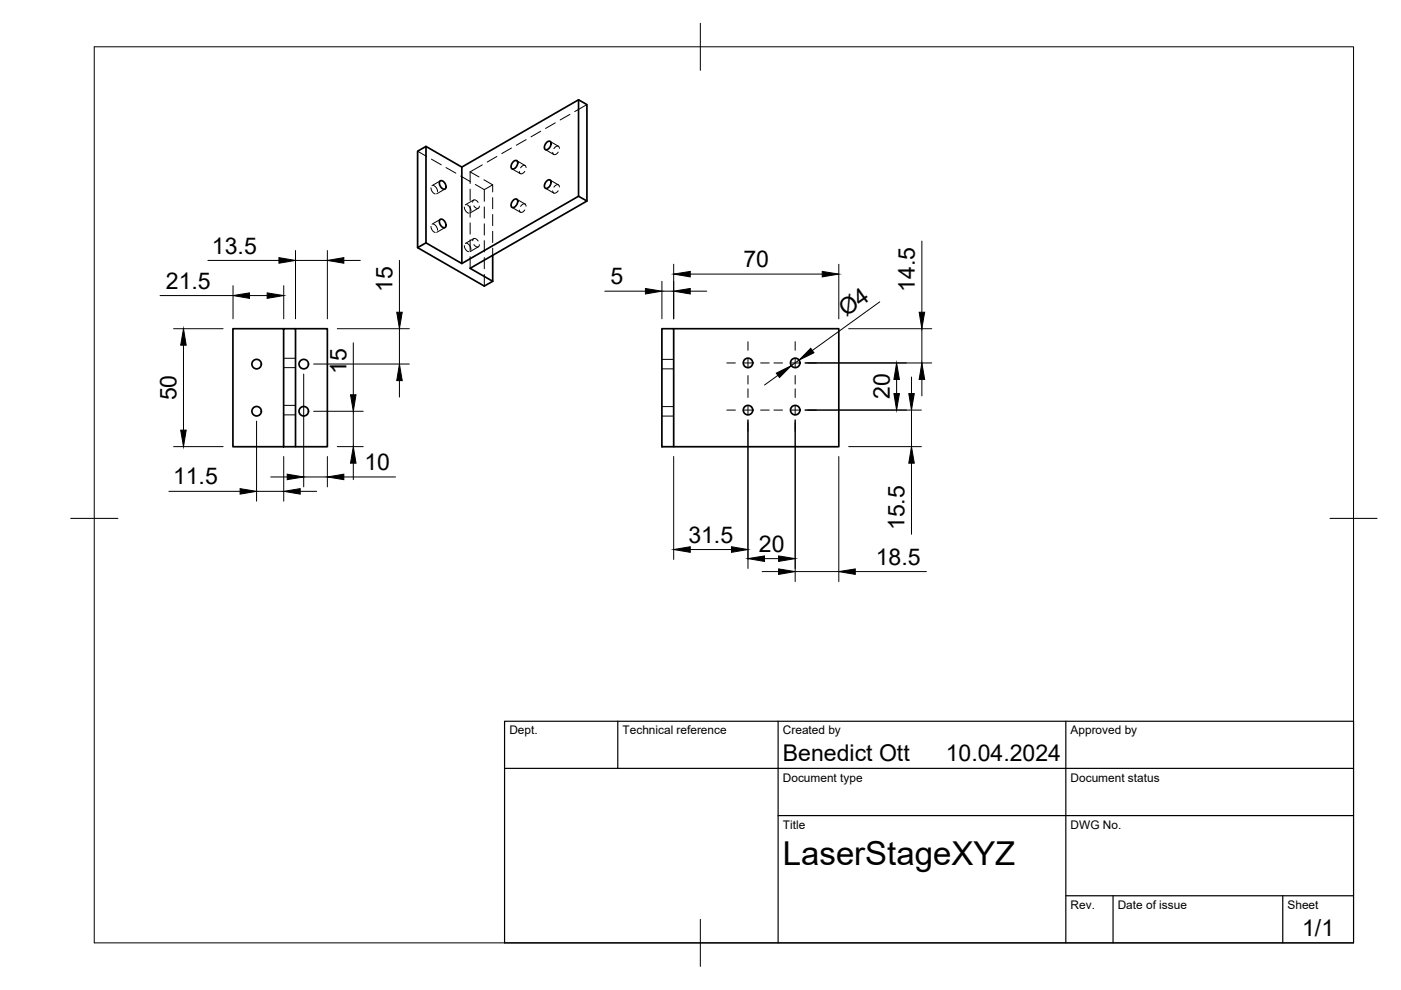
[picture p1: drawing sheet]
<svg xmlns="http://www.w3.org/2000/svg" width="297mm" height="210mm" viewBox="0 0 297 210" stroke-linecap="round" stroke-linejoin="round" font-family="sans-serif">
<!-- layer: Visible -->
<g fill="none" stroke="#000" stroke-width=".36">
<path d="M90.3 31l7.6 4.4v20.5l-7.6-4.4zM90.3 31l-1.8 1.1v20.4l1.8-1M93.4 38.3a1.16 1.16 0 0 1 1 1.8 1.16 1.16 0 0 1-1-1.8zM97.9 35.4l24.8-14.2 1.7 1v20.4M108.8 34.3l.3-.2h.5a1.16 1.16 0 0 1-1 1.7 1.01 1.01 0 0 1 .2-1.5zM115.9 30.2l.2-.2h.5a1.16 1.16 0 0 1-1 1.7 1.01 1.01 0 0 1 .3-1.5zM115.9 38.4l.2-.2h.5a1.16 1.16 0 0 1-1 1.7 1.01 1.01 0 0 1 .3-1.5zM122.7 21.2v20.4l1.7 1-24.7 14.3 4.8 2.7M88.5 52.5l14.2 8.2 1.8-1.1M93.4 46.5a1.16 1.16 0 0 1 1 1.7 1.16 1.16 0 0 1-1-1.7zM104.5 54.1v5.5M108.8 42.5l.3-.2 .5-.1a1.16 1.16 0 0 1-1 1.8 1.01 1.01 0 0 1 .2-1.5z"/>
<path d="M122.7 41.6l-24.8 14.3M60.1 69.7v25h-10.7v-25h13.3v25h-2.6M62.7 69.7h6.7v25h-6.7M140.3 69.7h2.5v25h-2.5zM142.8 69.7h35v25h-35"/>
<circle cx="54.4" cy="77.2" r="1.01"/>
<circle cx="64.4" cy="77.2" r="1.01"/>
<circle cx="158.6" cy="76.9" r="1.01"/>
<circle cx="168.6" cy="76.9" r="1.01"/>
<circle cx="54.4" cy="87.2" r="1.01"/>
<circle cx="64.4" cy="87.2" r="1.01"/>
<circle cx="158.6" cy="87" r="1.01"/>
<circle cx="168.6" cy="87" r="1.01"/>
</g>
<!-- layer: Hidden -->
<g fill="none" stroke="#000" stroke-width=".21">
<path d="M88.5 32.1l1.9 1.1M91.4 39.8a1.48 1.48 0 0 0 .9 1.3M91.5 33.8l2.1 1.1M91.9 39.3a1.42 1.42 0 0 1 .9 1.3M93.3 38.3l-1.7 1.1M94.6 35.5l2 1.2M97.7 37.3l2 1.2M99.7 36.4v2.5M99.7 36.4l1.9 1.1M100.8 39.1l1.9 1.1M102.3 35l-2.6 1.4M102.6 38.1l1.9 1.1"/>
<path d="M104.5 39.2v1.5M104.5 39.2l-1.8 1M105.3 33.2l-2 1.2M108.4 31.4l-2 1.2M108.6 35.8l1.7 1M109.6 34.1l1.7 1M111.3 36.3a.61 .61 0 0 1-.5 .5 .61 .61 0 0 1-.7-.3v-.1M111.5 35.5a.5 .5 0 0 0-.4-.5 .5 .5 0 0 0-.6 .4l-.1 .2M111.5 29.6l-2 1.2M114.6 27.8l-2 1.2M115.6 31.7l1.8 1M115.6 39.9l1.8 1"/>
<path d="M116.6 30l1.8 1M116.6 38.2l1.8 1M117.7 26l-2 1.2M118.3 32.3a.61 .61 0 0 1-.5 .5 .61 .61 0 0 1-.6-.4v-.1M118.6 31.5a.51 .51 0 0 0-.4-.6 .51 .51 0 0 0-.6 .4l-.1 .2M118.6 39.6a.5 .5 0 0 0-.4-.5 .5 .5 0 0 0-.6 .4l-.1 .2M120.8 24.2l-2 1.2M124.4 22.2l-2.5 1.5M91.4 48a1.47 1.47 0 0 0 .9 1.3M91.9 47.5a1.48 1.48 0 0 1 .9 1.3M93.3 46.5l-1.7 1M94.3 48.3l-1.7 1"/>
<path d="M94.3 40.1l-1.7 1M98.4 43.9a1.45 1.45 0 0 0 1 1.3M98.4 52.1a1.45 1.45 0 0 0 1 1.3M99 43.4a1.55 1.55 0 0 1 .9 1.3M99 51.6a1.49 1.49 0 0 1 .9 1.3M99.7 40.1v2.4M99.7 43.7v2.4M99.7 47.3v2.3M99.7 50.8v2.4M99.7 54.4v2.5M100.2 42.9a.51 .51 0 0 1 .4-.6 .51 .51 0 0 1 .6 .4l.2 .2M100.2 51a.5 .5 0 0 1 .5-.5 .5 .5 0 0 1 .5 .4l.2 .2"/>
<path d="M100.4 42.4l-1.7 1M100.4 50.6l-1.7 1M100.5 43.7a.61 .61 0 0 0 .5 .5 .61 .61 0 0 0 .6-.3v-.2M100.5 51.9a.61 .61 0 0 0 .5 .5 .61 .61 0 0 0 .6-.4v-.1M101.4 44.1l-1.7 1.1M101.4 52.3l-1.7 1.1M102.7 40.2v2.5M102.7 43.9v2.4M102.7 47.4v2.4M102.7 51v2.4M102.7 54.6v2.4M102.7 58.2v2.5"/>
<path d="M104.5 41.9v2.4M104.5 45.5v2.4M104.5 49v2.4M104.5 52.6v1.5M108.6 44l1.7 1M109.6 42.2l1.7 1.1M111.3 44.5a.61 .61 0 0 1-.5 .5 .61 .61 0 0 1-.7-.3v-.2M111.5 43.7a.51 .51 0 0 0-.4-.5 .51 .51 0 0 0-.6 .4l-.1 .2M118.3 40.4a.61 .61 0 0 1-.5 .5 .61 .61 0 0 1-.6-.3v-.1M60.1 77.9h2.6M60.1 76h2.6M140.3 78.2h2.5"/>
<path d="M140.3 76.2h2.5M60.1 88h2.6M60.1 86h2.6M140.3 88.2h2.5M140.3 86.2h2.5"/>
</g>
<!-- layer: BORDER -->
<path d="M20 9.9h267v190h-267zM148.5 4.9v10M15 109.9h10M282 109.9h10M148.5 194.9v10" fill="none" stroke="#000" stroke-width=".21"/>
<!-- layer: TITLEBLOCK -->
<path d="M107 152.9h180v47h-180zM131 152.9v10M165 152.9v47M226 152.9v47M107 162.9h180M165 172.9h122M226 189.9h61M236 189.9v10M272 189.9v10" fill="none" stroke="#000" stroke-width=".25"/>
<!-- layer: FD_Dimensions -->
<g fill="none" stroke="#000" stroke-width=".21">
<path d="M44.1 55.2h15M62.7 53.1v14.5M62.7 55.2h6.7M69.4 53.1v14.5M72.9 55.2h3.5M84.7 55.2v11M140.3 59.6v8M142.8 56v11.6M146.3 58.1h28M177.8 56v11.6M195.5 51.1v15.1M33.9 62.7h15.5"/>
<path d="M36.8 69.7h10.5M38.9 73.2v18M49.4 60.6v7M52.9 62.7h3.7M60.2 60.6v7M64.4 79.3v23.9M66.5 77.2h20.3M71.5 69.7h15.3M74.9 72.7v11M84.7 69.7v7.5M128.2 61.7h8.6M140.3 61.7h2.5"/>
<path d="M146.3 61.7h3.5M164.9 79.6l-2.8 2M169.4 76.4l-1.6 1.1M170.7 77h26.8M179.9 69.7h17.6M186.5 64l-14.3 10.3M193.3 79.9v3.6M195.5 69.7v7.3M36.8 94.7h10.5M54.4 89.3v17M60.2 96.8v9.5M66.5 87.2h10.5"/>
<path d="M69.4 96.8v6.4M71.5 94.7h5.5M74.9 87.2v7.5M74.9 98.2v3.5M84.7 80.7v3.5M142.8 96.8v21.8M158.6 89v31.5M168.6 89v34.3M170.7 86.9h24.6M177.8 96.8v26.5M179.9 94.7h15.4M190.1 80.4v3.1"/>
<path d="M193.3 86.9v7.8M193.3 98.2v15.1M195.5 80.4v3.5M35.8 104.2h15.1M54.4 104.2h5.8M57.4 101.1h3.5M63.6 104.2h3.5M64.4 101.1h5M72.9 101.1h11M146.3 116.5h8.8M162.1 118.4h3M161.6 121.2h3.5"/>
<path d="M168.6 121.2h9.2M181.3 121.2h15.1"/>
</g>
<g fill="#000" stroke="#000" stroke-width=".21">
<path d="M59.1 54.6l3.6 .6-3.6 .6zM69.4 55.2l3.5-.6v1.2zM142.8 58.1l3.5-.6v1.2zM174.3 57.5l3.5 .6-3.5 .6zM38.9 69.7l.6 3.5h-1.2zM49.4 62.7l3.5-.6v1.2zM56.6 62.1l3.6 .6-3.6 .6zM84.1 66.2h1.2l-.6 3.5zM136.8 61.2l3.5 .5-3.5 .6zM142.8 61.7l3.5-.5v1.1zM164.6 79.1l3.2-1.6-2.5 2.5zM171.9 73.8l.7 1-3.2 1.6z"/>
<path d="M194.9 66.2h1.1l-.5 3.5zM38.3 91.2h1.2l-.6 3.5zM74.9 94.7l.6 3.5h-1.2zM74.3 83.7h1.2l-.6 3.5zM84.7 77.2l.6 3.5h-1.2zM190.1 77l.6 3.4h-1.2zM189.5 83.5h1.2l-.6 3.4zM192.7 83.5h1.1l-.5 3.4zM193.3 94.7l.5 3.5h-1.1zM195.5 77l.5 3.4h-1.1zM50.9 103.6l3.5 .6-3.5 .6zM60.9 100.5l3.5 .6-3.5 .6z"/>
<path d="M60.2 104.2l3.4-.6v1.2zM69.4 101.1l3.5-.6v1.2zM142.8 116.5l3.5-.6v1.2zM155.1 115.9l3.5 .6-3.5 .6zM158.6 118.4l3.5-.5v1.1zM165.1 117.9l3.5 .5-3.5 .6zM165.1 120.6l3.5 .6-3.5 .6zM177.8 121.2l3.5-.6v1.2z"/>
</g>
<!-- layer: Smart Centers -->
<g fill="none" stroke="#000" stroke-width=".21">
<path d="M154.1 77h1.8M157.7 77h1.8M158.6 72.4v1.9M158.6 76v1.8M158.6 79.6v1.8M161.3 77h1.8M164.1 77h1.8M167.7 77h1.8M168.6 72.4v1.9M168.6 76v1.8M168.6 79.6v1.8M171.3 77h1.8"/>
<path d="M154.1 86.9h1.8M157.7 86.9h1.8M158.6 82.4v1.9M158.6 86.1v1.7M158.6 89.6v1.9M161.3 86.9h1.8M164.1 86.9h1.8M167.7 86.9h1.8M168.6 82.4v1.9M168.6 86.1v1.7M168.6 89.6v1.9M171.3 86.9h1.8"/>
</g>
<text font-size="7" x="166" y="183.4">LaserStageXYZ</text>
<g font-size="4.9">
<text x="44.9" y="53.8">13.5</text>
<text x="157.6" y="56.7">70</text>
<text x="35.2" y="61.2">21.5</text>
<text x="83.2" y="61.8" transform="rotate(-90 83.2 61.8)">15</text>
<text x="129.4" y="60.3">5</text>
<text x="194" y="61.8" transform="rotate(-90 194 61.8)">14.5</text>
<text x="179.4" y="67.2" transform="rotate(-36 179.4 67.2)">Ø4</text>
<text x="73.4" y="79.3" transform="rotate(-90 73.4 79.3)">15</text>
<text x="37.4" y="84.9" transform="rotate(-90 37.4 84.9)">50</text>
<text x="188.6" y="84.6" transform="rotate(-90 188.6 84.6)">20</text>
<text x="77.3" y="99.7">10</text>
<text x="36.7" y="102.7">11.5</text>
<text x="191.8" y="112.4" transform="rotate(-90 191.8 112.4)">15.5</text>
<text x="145.9" y="115.1">31.5</text>
<text x="160.9" y="117">20</text>
<text x="185.7" y="119.7">18.5</text>
<text x="166" y="161.4">Benedict Ott</text>
<text x="200.5" y="161.4">10.04.2024</text>
<text x="276.1" y="198.6">1/1</text>
</g>
<g font-size="2.5">
<text x="108" y="155.7">Dept.</text>
<text x="132" y="155.7">Technical reference</text>
<text x="166" y="155.7">Created by</text>
<text x="227" y="155.7">Approved by</text>
<text x="166" y="165.7">Document type</text>
<text x="227" y="165.7">Document status</text>
<text x="166" y="175.7">Title</text>
<text x="227" y="175.7">DWG No.</text>
<text x="227" y="192.7">Rev.</text>
<text x="237" y="192.7">Date of issue</text>
<text x="273" y="192.7">Sheet</text>
</g>
</svg>
